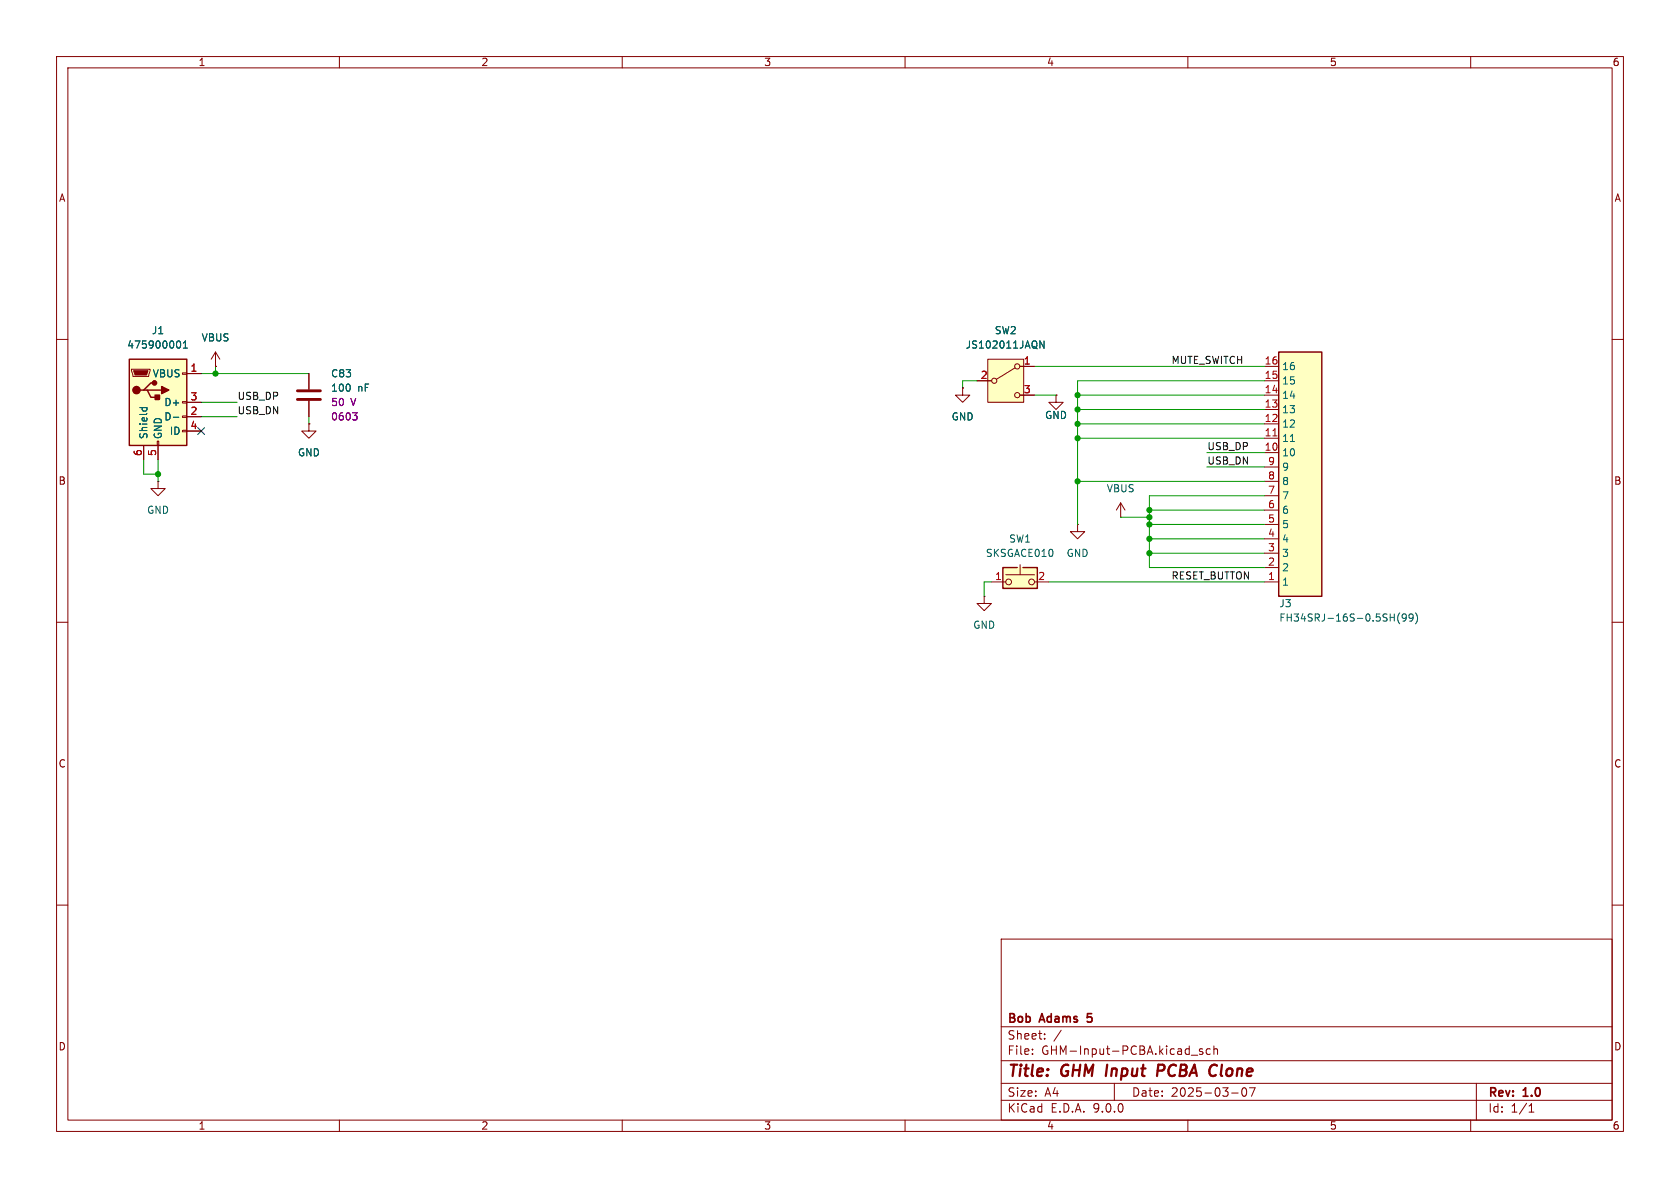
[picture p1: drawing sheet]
<svg xmlns="http://www.w3.org/2000/svg" width="297mm" height="210mm" viewBox="0 0 297 210" stroke-linecap="round" stroke-linejoin="round" font-family="sans-serif">
<g fill="none" stroke="#840000" stroke-width=".18">
<path d="M10 10h277v190h-277zM12 12h273v186h-273zM60 10v2M110 10v2M160 10v2M210 10v2M260 10v2M10 60h2M38.1 64.8h.1M38.1 62.2l-.8 1.3M38.1 62.2l.8 1.3M38.1 62.2v2.6"/>
<path d="M54.6 74.9v1.3h1.3l-1.3 1.3-1.3-1.3h1.3M54.6 74.9h.1M54.6 66v2.8M54.6 70.9v2.8M170.2 68.6v1.3h1.2l-1.2 1.2-1.3-1.2h1.3M170.2 68.6h.1M285 60h2M10 110h2M285 110h2M10 160h2M177 166h108v32h-108zM285 160h2"/>
<path d="M60 198v2M110 198v2M160 198v2M177 194.5h108M177 191.5h108M177 187.5h108M177 181.5h108M182.5 186.3v.1M182.5 185.5v.1M184.7 183.6v.1M184.7 182.8v.1M187.6 182.1l-1.3 2"/>
<path d="M197 191.5v3M210 198v2M210.6 186.5h1.1M212.6 185.5l-.4-.1-.2 .2 .1 .2 .5 .2v.3h-.6M214 185.5l-.5-.1-.3 .3v.4l.2 .2h.6M214.6 185.5l.2-.1 .4 .1v.9M214.6 184.9v1.5M217.7 193.2h1.2M219.7 192.4l.2-.1a.81 .81 0 0 1 .6 .6 .81 .81 0 0 1-.3 .8l-.2 .1a.81 .81 0 0 1-.3-1.4zM220.9 192.3h1l-.7 1.5M260 198v2M261 191.5v6.5"/>
<path d="M270.3 196.6h.9M270.3 195.5l.4-.4v1.5"/>
</g>
<path d="M195.7 188.2l-.2 2M205.6 188.2h-.8l-.3 2M205.6 189.2l-.9 .1M214.8 188.2l.3 .2" fill="none" stroke="#840000" stroke-width=".4"/>
<path d="M192.3 179.2l-.1 .7 .1-.1M192.2 180.5l.1 .1" fill="none" stroke="#840000" stroke-width=".3"/>
<path d="M52.6 70.6h4M52.6 69.1h4" fill="none" stroke="#840000" stroke-width=".51"/>
<path d="M62.3 73h.8l-.4 .5M62.9 73.5l.2 .2v.3l-.2 .2" fill="none" stroke="#840084" stroke-width=".18"/>
<path d="M174.6 63.5h6.4v7.6h-6.4z" fill="#ffffc2"/>
<g fill="none" stroke="#840000" stroke-width=".18">
<path d="M172.7 67.3h2.6M174.6 63.5h6.4v7.6h-6.4zM179.5 65l-3.4 2.1M180.3 64.8h2.6M180.3 69.9h2.6"/>
<circle cx="175.8" cy="67.3" r=".46"/>
<circle cx="179.8" cy="64.8" r=".46"/>
<circle cx="179.8" cy="69.9" r=".46"/>
</g>
<path d="M184.6 60.3v1.2l-.8-1.2v1.2" fill="none" stroke="#006464" stroke-width=".18"/>
<path d="M226.1 62.2h7.6v43.2h-7.6z" fill="#ffffc2"/>
<path d="M226.1 62.2h7.6v43.2h-7.6z" fill="none" stroke="#840000" stroke-width=".25"/>
<g fill="none" stroke="#840000" stroke-width=".18">
<path d="M223.5 77.5h2.6M223.5 74.9h2.6M223.5 72.4h2.6M223.5 69.9h2.6M223.5 67.3h2.6M223.5 64.8h2.6M27.9 85.1v1.3h1.3l-1.3 1.2-1.2-1.2h1.2M27.9 85.1h.1M223.5 97.8h2.6M223.5 95.3h2.6M223.5 92.7h2.6M223.5 90.2h2.6"/>
<path d="M223.5 87.6h2.6M223.5 85.1h2.6M223.5 82.6h2.6M223.5 80h2.6M223.5 102.9h2.6M223.5 100.3h2.6"/>
</g>
<path d="M228.1 78h.7M247.5 108.3a1.46 1.46 0 0 0 0 2M248.6 109.1l-.2 .2h-.4l-.1-.2 .1-.5 .4-.1 .1 .2a.84 .84 0 0 1-.3 1.1h-.2M249.8 109.1l-.2 .2h-.4l-.1-.2 .1-.5 .4-.1 .2 .2a.84 .84 0 0 1-.3 1.1h-.3M250.2 108.3a1.46 1.46 0 0 1 0 2" fill="none" stroke="#006464" stroke-width=".18"/>
<path d="M225 77.1h.8" fill="none" stroke="#a90000" stroke-width=".18"/>
<path d="M22.9 63.5h10.1v15.2h-10.1z" fill="#ffffc2"/>
<path d="M22.9 63.5h10.1v15.2h-10.1zM25.4 69h.6l.7 1.2h1.2M26 69h2.6M27.3 67.7h-.6l-1.3 1.3h-.6" fill="none" stroke="#840000" stroke-width=".25"/>
<g fill="none" stroke="#840000" stroke-width=".18">
<path d="M23.2 65.3h3.3v.2l-.2 1h-2.8zM25.4 78.7v2.6M27.8 78h.3v.7h-.3zM27.9 78.7v2.6M32.3 65.9h.7v.3h-.7zM32.3 71h.7v.2h-.7zM32.3 73.5h.7v.3h-.7zM32.3 76.1h.7v.2h-.7zM33 66h2.6M33 71.1h2.6M33 73.7h2.6M33 76.2h2.6"/>
<path d="M186.7 69.9v1.2h1.3l-1.3 1.3-1.3-1.3h1.3M186.7 69.9h.1M190.5 92.7v1.3h1.3l-1.3 1.3-1.3-1.3h1.3M190.5 92.7h.1M198.1 91.4h.1M198.1 88.9l-.7 1.3M198.1 88.9l.8 1.3M198.1 88.9v2.5M174 105.4v1.3h1.3l-1.3 1.3-1.3-1.3h1.3M174 105.4h.1"/>
</g>
<path d="M23.6 65.5h2.6l-.3 .8h-2z" fill="#840000" stroke="#840000" stroke-width=".18"/>
<g fill="#840000" stroke="#840000" stroke-width=".25">
<path d="M27.4 69.9h.8v.7h-.8z"/>
<path d="M28.6 68.3l1.2 .7-1.2 .6z"/>
<circle cx="24.1" cy="69" r=".63"/>
<circle cx="27.3" cy="67.7" r=".38"/>
</g>
<path d="M24.7 72.1h1.3M25.2 72.1l-.1 .3M25.9 72.1l.1 .3M30.6 73.8h1M31.5 60.3a.68 .68 0 0 1 .4 .6 .68 .68 0 0 1-.4 .6M32.4 61.5h.7M32.4 60.6l.4-.3v1.2" fill="none" stroke="#006464" stroke-width=".18"/>
<path d="M177.3 100.3h6.1v3.8h-6.1z" fill="#ffffc2"/>
<g fill="none" stroke="#840000" stroke-width=".18">
<path d="M25.4 78.7v2.6M27.9 78.7v2.6M33 66h2.6M33 71.1h2.6M33 73.7h2.6M33 76.2h2.6M38.1 64.8h.1M54.6 74.9h.1M54.6 66v2.8M54.6 70.9v2.8M170.2 68.6h.1M172.7 67.3h2.6"/>
<path d="M180.3 64.8h2.6M180.3 69.9h2.6M186.7 69.9h.1M180.3 99.8v1.8M175.3 102.9h2.5M177.8 101.6h5.1M182.9 102.9h2.5"/>
<circle cx="178.3" cy="102.9" r=".51"/>
<circle cx="182.4" cy="102.9" r=".51"/>
</g>
<path d="M179.8 100.3h-2.5v3.7h6.1v-3.7h-2.6" fill="none" stroke="#840000" stroke-width=".25"/>
<g fill="none" stroke="#009600" stroke-width=".18">
<path d="M35.6 66h19M35.6 71.1h6.3M35.6 73.7h6.3M38.1 64.8v1.2M54.6 73.7v1.2M172.7 67.3h-2.5v1.3M182.9 69.9h3.8M182.9 64.8h40.6M190.5 69.9h33M190.5 77.5h33M190.5 74.9h33M190.5 72.4h33"/>
<path d="M223.5 67.3h-33v25.4M25.4 81.3v2.5h2.5M27.9 81.3v3.8M190.5 85.1h33M198.1 91.4h5.1M203.2 90.2h20.3M203.2 97.8h20.3M203.2 92.7h20.3M203.2 95.3h20.3M213.4 80h10.1M213.4 82.6h10.1M223.5 87.6h-20.3v12.7h20.3"/>
<path d="M175.3 102.9h-1.3v2.5M185.4 102.9h38.1"/>
</g>
<path d="M35 75.6l1.2 1.2M36.2 75.6l-1.2 1.2" fill="none" stroke="#000084" stroke-width=".18"/>
<path d="M24.7 72.1h1.3M25.2 72.1l-.1 .3M25.9 72.1l.1 .3M30.6 73.8h1M31.5 60.3a.68 .68 0 0 1 .4 .6 .68 .68 0 0 1-.4 .6M32.4 61.5h.7M32.4 60.6l.4-.3v1.2M184.6 60.3v1.2l-.8-1.2v1.2" fill="none" stroke="#006464" stroke-width=".18"/>
<path d="M62.3 73h.8l-.4 .5M62.9 73.5l.2 .2v.3l-.2 .2" fill="none" stroke="#840084" stroke-width=".18"/>
<g fill="#009600" stroke="#009600" stroke-width=".18">
<circle cx="38.1" cy="66" r=".46"/>
<circle cx="190.5" cy="77.5" r=".46"/>
<circle cx="190.5" cy="72.4" r=".46"/>
<circle cx="190.5" cy="74.9" r=".46"/>
<circle cx="190.5" cy="69.9" r=".46"/>
<circle cx="203.2" cy="95.3" r=".46"/>
<circle cx="27.9" cy="83.8" r=".46"/>
<circle cx="203.2" cy="91.4" r=".46"/>
<circle cx="203.2" cy="90.2" r=".46"/>
<circle cx="203.2" cy="92.7" r=".46"/>
<circle cx="203.2" cy="97.8" r=".46"/>
<circle cx="190.5" cy="85.1" r=".46"/>
</g>
<g font-size="2.8" fill="#840000">
<text x="178" y="190.9">Title:</text>
<text x="187.7" y="190.9">GHM</text>
<text x="196.4" y="190.9">Input</text>
<text x="206.2" y="190.9">PCBA</text>
<text x="216.2" y="190.9">Clone</text>
</g>
<g font-size="2.1" fill="#840000">
<text x="178" y="184">Sheet:</text>
<text x="178" y="181.2">Bob</text>
<text x="184" y="181.2">Adams</text>
<text x="192.9" y="181.2">5</text>
<text x="178" y="186.7">File:</text>
<text x="184.1" y="186.7">GHM-Input-PCBA.kicad_sch</text>
<text x="178" y="196.9">KiCad</text>
<text x="178" y="194.1">Size:</text>
<text x="184.7" y="194.1">A4</text>
<text x="185.7" y="196.9">E.D.A.</text>
<text x="193.3" y="196.9">9.0.0</text>
<text x="200" y="194.1">Date:</text>
<text x="207" y="194.1">2025-03-07</text>
<text x="263" y="194.3">Rev:</text>
<text x="263" y="196.9">Id:</text>
<text x="267.1" y="196.9">1/1</text>
<text x="269.4" y="194.3">1.0</text>
</g>
<g font-size="1.8" fill="#840000">
<text x="35" y="11.9">1</text>
<text x="85" y="11.9">2</text>
<text x="135" y="11.9">3</text>
<text x="185" y="11.9">4</text>
<text x="235" y="11.9">5</text>
<text x="285" y="11.9">6</text>
<text x="10.3" y="35.9">A</text>
<text x="285.3" y="35.9">A</text>
<text x="10.3" y="85.9">B</text>
<text x="285.3" y="85.9">B</text>
<text x="10.3" y="135.9">C</text>
<text x="285.3" y="135.9">C</text>
<text x="10.3" y="185.9">D</text>
<text x="285.3" y="185.9">D</text>
<text x="35" y="199.9">1</text>
<text x="85" y="199.9">2</text>
<text x="135" y="199.9">3</text>
<text x="185" y="199.9">4</text>
<text x="235" y="199.9">5</text>
<text x="285" y="199.9">6</text>
</g>
<g font-size="1.8" fill="#006464">
<text x="26.7" y="59.3">J1</text>
<text x="175.8" y="59.3">SW2</text>
<text x="22.4" y="61.8">475900001</text>
<text x="35.5" y="60.6">VBUS</text>
<text x="170.6" y="61.8">JS102011JAQN</text>
<text x="226.6" y="65.6">16</text>
<text x="26.9" y="66.9">VBUS</text>
<text x="29" y="72">D+</text>
<text x="58.4" y="69.4">100</text>
<text x="58.4" y="66.9">C83</text>
<text x="63.2" y="69.4">nF</text>
<text x="226.6" y="70.7">14</text>
<text x="226.6" y="68.2">15</text>
<text x="26.3" y="77.7" transform="rotate(-90 26.3 77.7)">Shield</text>
<text x="28.8" y="77.7" transform="rotate(-90 28.8 77.7)">GND</text>
<text x="29" y="74.5">D-</text>
<text x="29.9" y="77.1">ID</text>
<text x="168.1" y="74.5">GND</text>
<text x="184.7" y="74.3">GND</text>
<text x="226.6" y="75.8">12</text>
<text x="226.6" y="73.3">13</text>
<text x="52.6" y="80.9">GND</text>
<text x="226.6" y="83.4">9</text>
<text x="226.6" y="80.9">10</text>
<text x="226.6" y="78.3">11</text>
<text x="195.6" y="87.2">VBUS</text>
<text x="226.6" y="88.5">7</text>
<text x="226.6" y="86">8</text>
<text x="25.9" y="91">GND</text>
<text x="226.6" y="93.6">5</text>
<text x="226.6" y="91">6</text>
<text x="174.2" y="98.7">SKSGACE010</text>
<text x="178.3" y="96.1">SW1</text>
<text x="188.5" y="98.7">GND</text>
<text x="226.6" y="101.2">2</text>
<text x="226.6" y="98.7">3</text>
<text x="226.6" y="96.1">4</text>
<text x="226.1" y="107.5">J3</text>
<text x="226.6" y="103.7">1</text>
<text x="172" y="111.4">GND</text>
<text x="226.1" y="110.1">FH34SRJ-16S-0.5SH(99)</text>
</g>
<g font-size="1.8" fill="#a90000">
<text x="33.6" y="65.8">1</text>
<text x="180.9" y="64.5">1</text>
<text x="223.5" y="64.5">16</text>
<text x="33.6" y="70.9">3</text>
<text x="173.3" y="67.1">2</text>
<text x="180.9" y="69.6">3</text>
<text x="223.5" y="69.6">14</text>
<text x="223.5" y="67.1">15</text>
<text x="33.6" y="73.4">2</text>
<text x="33.6" y="75.9">4</text>
<text x="223.5" y="77.2">11</text>
<text x="223.5" y="74.7">12</text>
<text x="223.5" y="72.1">13</text>
<text x="25.1" y="80.7" transform="rotate(-90 25.1 80.7)">6</text>
<text x="27.7" y="80.7" transform="rotate(-90 27.7 80.7)">5</text>
<text x="223.5" y="79.8">10</text>
<text x="224.1" y="82.3">9</text>
<text x="224.1" y="89.9">6</text>
<text x="224.1" y="87.4">7</text>
<text x="224.1" y="84.8">8</text>
<text x="224.1" y="95">4</text>
<text x="224.1" y="92.5">5</text>
<text x="224.1" y="100.1">2</text>
<text x="224.1" y="97.5">3</text>
<text x="175.8" y="102.6">1</text>
<text x="183.4" y="102.6">2</text>
<text x="224.1" y="102.6">1</text>
</g>
<g font-size="1.8" fill="#0f0f0f">
<text x="207" y="64.4">MUTE_SWITCH</text>
<text x="41.9" y="70.8">USB_DP</text>
<text x="41.9" y="73.3">USB_DN</text>
<text x="213.4" y="79.7">USB_DP</text>
<text x="213.4" y="82.2">USB_DN</text>
<text x="207" y="102.5">RESET_BUTTON</text>
</g>
<g font-size="1.8" fill="#840084">
<text x="58.4" y="72">50</text>
<text x="62" y="72">V</text>
<text x="58.4" y="74.5">0603</text>
</g>
</svg>
